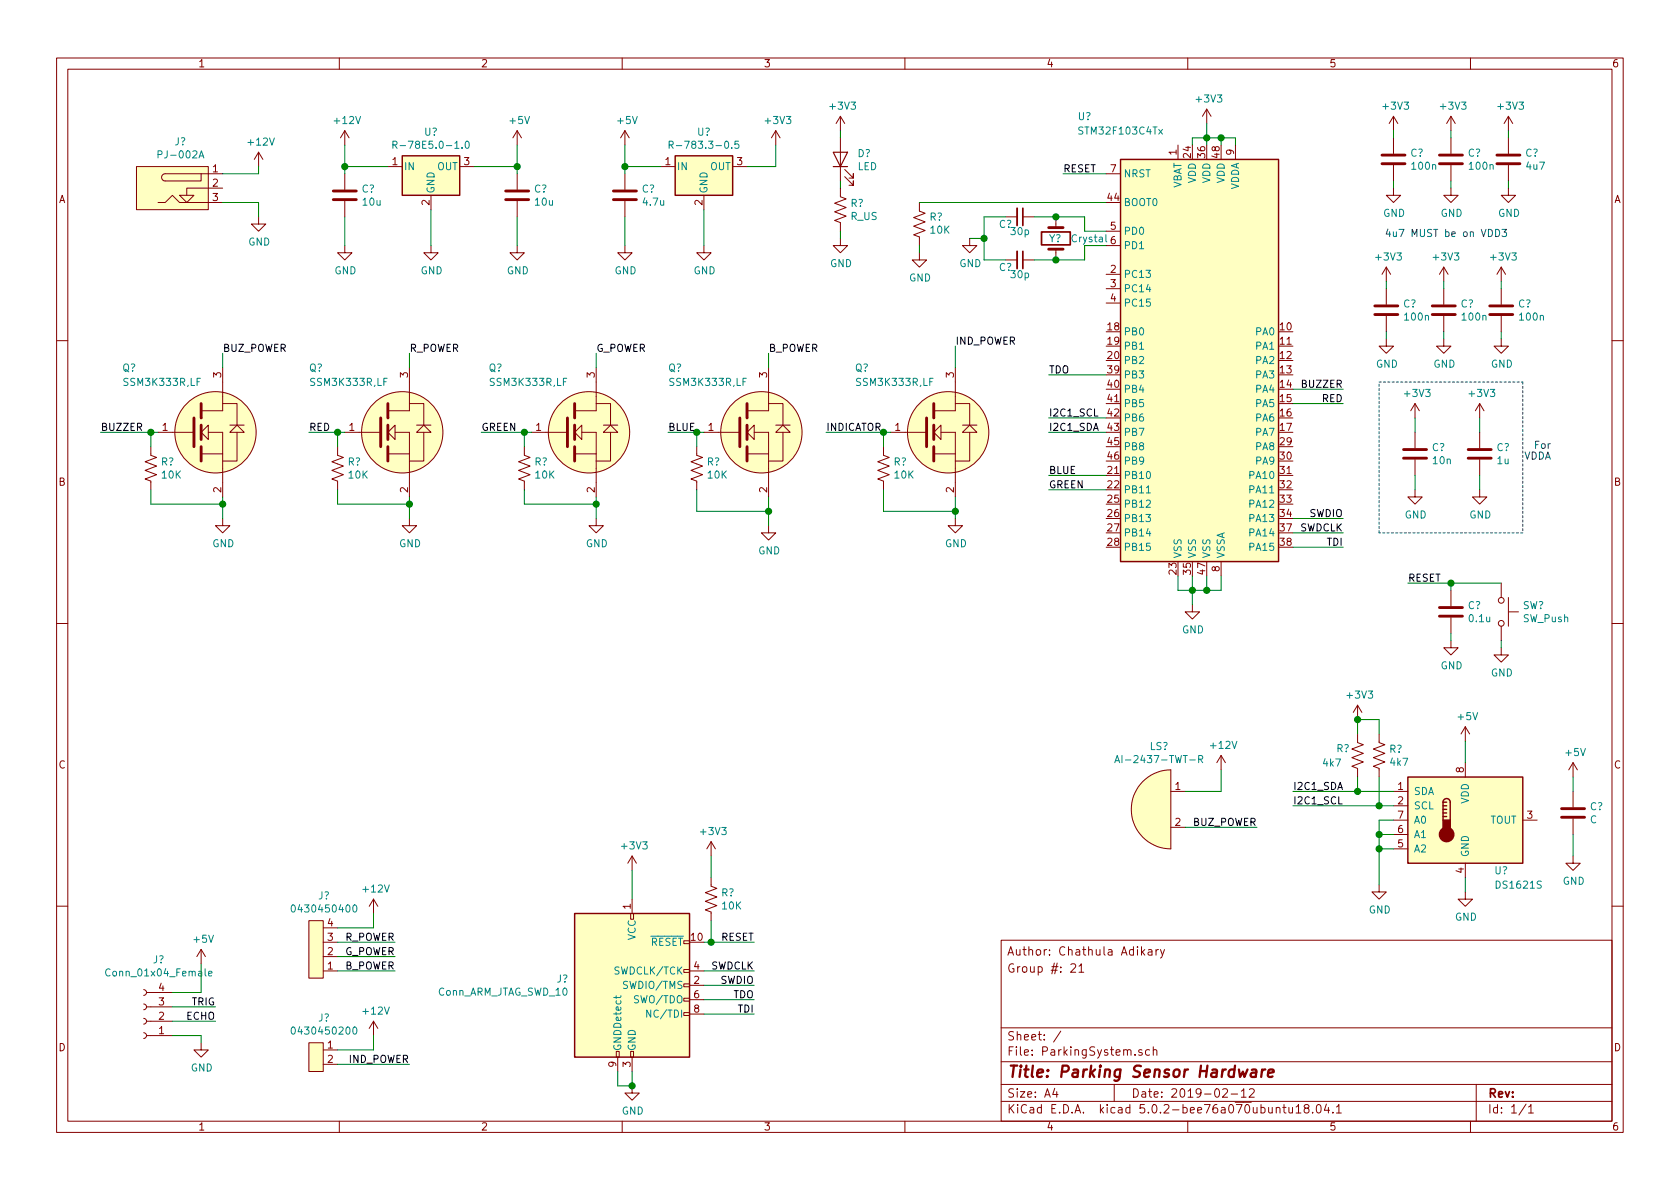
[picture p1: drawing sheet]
EESchema Schematic File Version 4
LIBS:ParkingSystem-cache
EELAYER 26 0
EELAYER END
$Descr A4 11693 8268
encoding utf-8
Sheet 1 1
Title "Parking Sensor Hardware"
Date "2019-02-12"
Rev ""
Comp ""
Comment1 ""
Comment2 ""
Comment3 "Group #: 21"
Comment4 "Author: Chathula Adikary"
$EndDescr
$Comp
L power:GND #PWR0101
U 1 1
P 8300 4200
F 0 "#PWR0101" H 8300 3950 50  0001 C CNN
F 1 "GND" H 8305 4027 50  0000 C CNN
F 2 "" H 8300 4200 50  0001 C CNN
F 3 "" H 8300 4200 50  0001 C CNN
	1    8300 4200
	1    0    0    -1  
$EndComp
Wire Wire Line
	8300 4000 8300 4100
$Comp
L Device:C C?
U 1 1
P 9700 1100
F 0 "C?" H 9815 1146 50  0000 L CNN
F 1 "100n" H 9815 1055 50  0000 L CNN
F 2 "Capacitor_SMD:C_0603_1608Metric" H 9738 950 50  0001 C CNN
F 3 "~" H 9700 1100 50  0001 C CNN
	1    9700 1100
	1    0    0    -1  
$EndComp
$Comp
L Device:C C?
U 1 1
P 10100 1100
F 0 "C?" H 10215 1146 50  0000 L CNN
F 1 "100n" H 10215 1055 50  0000 L CNN
F 2 "Capacitor_SMD:C_0603_1608Metric" H 10138 950 50  0001 C CNN
F 3 "~" H 10100 1100 50  0001 C CNN
	1    10100 1100
	1    0    0    -1  
$EndComp
$Comp
L Device:C C?
U 1 1
P 10500 1100
F 0 "C?" H 10615 1146 50  0000 L CNN
F 1 "4u7" H 10615 1055 50  0000 L CNN
F 2 "Capacitor_SMD:C_0603_1608Metric" H 10538 950 50  0001 C CNN
F 3 "~" H 10500 1100 50  0001 C CNN
	1    10500 1100
	1    0    0    -1  
$EndComp
$Comp
L power:GND #PWR0103
U 1 1
P 9700 1300
F 0 "#PWR0103" H 9700 1050 50  0001 C CNN
F 1 "GND" H 9705 1127 50  0000 C CNN
F 2 "" H 9700 1300 50  0001 C CNN
F 3 "" H 9700 1300 50  0001 C CNN
	1    9700 1300
	1    0    0    -1  
$EndComp
$Comp
L power:GND #PWR0104
U 1 1
P 10100 1300
F 0 "#PWR0104" H 10100 1050 50  0001 C CNN
F 1 "GND" H 10105 1127 50  0000 C CNN
F 2 "" H 10100 1300 50  0001 C CNN
F 3 "" H 10100 1300 50  0001 C CNN
	1    10100 1300
	1    0    0    -1  
$EndComp
$Comp
L power:GND #PWR0105
U 1 1
P 10500 1300
F 0 "#PWR0105" H 10500 1050 50  0001 C CNN
F 1 "GND" H 10505 1127 50  0000 C CNN
F 2 "" H 10500 1300 50  0001 C CNN
F 3 "" H 10500 1300 50  0001 C CNN
	1    10500 1300
	1    0    0    -1  
$EndComp
$Comp
L power:+3V3 #PWR0106
U 1 1
P 9700 900
F 0 "#PWR0106" H 9700 750 50  0001 C CNN
F 1 "+3V3" H 9715 1073 50  0000 C CNN
F 2 "" H 9700 900 50  0001 C CNN
F 3 "" H 9700 900 50  0001 C CNN
	1    9700 900 
	1    0    0    -1  
$EndComp
$Comp
L power:+3V3 #PWR0107
U 1 1
P 10100 900
F 0 "#PWR0107" H 10100 750 50  0001 C CNN
F 1 "+3V3" H 10115 1073 50  0000 C CNN
F 2 "" H 10100 900 50  0001 C CNN
F 3 "" H 10100 900 50  0001 C CNN
	1    10100 900 
	1    0    0    -1  
$EndComp
$Comp
L power:+3V3 #PWR0108
U 1 1
P 10500 900
F 0 "#PWR0108" H 10500 750 50  0001 C CNN
F 1 "+3V3" H 10515 1073 50  0000 C CNN
F 2 "" H 10500 900 50  0001 C CNN
F 3 "" H 10500 900 50  0001 C CNN
	1    10500 900 
	1    0    0    -1  
$EndComp
Wire Wire Line
	10100 900  10100 950 
Wire Wire Line
	10500 900  10500 950 
Wire Wire Line
	9700 1250 9700 1300
Wire Wire Line
	10500 1250 10500 1300
$Comp
L Connectors:PJ-002A J?
U 1 1
P 1350 1350
F 0 "J?" H 1256 1725 50  0000 C CNN
F 1 "PJ-002A" H 1256 1634 50  0000 C CNN
F 2 "Connectors:PJ-002A" H 1350 1350 50  0001 C CNN
F 3 "" H 1350 1350 50  0001 C CNN
	1    1350 1350
	1    0    0    -1  
$EndComp
$Comp
L power:+12V #PWR0109
U 1 1
P 1800 1150
F 0 "#PWR0109" H 1800 1000 50  0001 C CNN
F 1 "+12V" H 1815 1323 50  0000 C CNN
F 2 "" H 1800 1150 50  0001 C CNN
F 3 "" H 1800 1150 50  0001 C CNN
	1    1800 1150
	1    0    0    -1  
$EndComp
$Comp
L power:GND #PWR0110
U 1 1
P 1800 1500
F 0 "#PWR0110" H 1800 1250 50  0001 C CNN
F 1 "GND" H 1805 1327 50  0000 C CNN
F 2 "" H 1800 1500 50  0001 C CNN
F 3 "" H 1800 1500 50  0001 C CNN
	1    1800 1500
	1    0    0    -1  
$EndComp
$Comp
L Regulator_Switching:R-78E5.0-1.0 U?
U 1 1
P 3000 1150
F 0 "U?" H 3000 1392 50  0000 C CNN
F 1 "R-78E5.0-1.0" H 3000 1301 50  0000 C CNN
F 2 "Converter_DCDC:Converter_DCDC_RECOM_R-78E-0.5_THT" H 3050 900 50  0001 L CIN
F 3 "https://www.recom-power.com/pdf/Innoline/R-78Exx-1.0.pdf" H 3000 1150 50  0001 C CNN
	1    3000 1150
	1    0    0    -1  
$EndComp
$Comp
L Device:C C?
U 1 1
P 2400 1350
F 0 "C?" H 2515 1396 50  0000 L CNN
F 1 "10u" H 2515 1305 50  0000 L CNN
F 2 "" H 2438 1200 50  0001 C CNN
F 3 "~" H 2400 1350 50  0001 C CNN
	1    2400 1350
	1    0    0    -1  
$EndComp
$Comp
L Device:C C?
U 1 1
P 3600 1350
F 0 "C?" H 3715 1396 50  0000 L CNN
F 1 "10u" H 3715 1305 50  0000 L CNN
F 2 "" H 3638 1200 50  0001 C CNN
F 3 "~" H 3600 1350 50  0001 C CNN
	1    3600 1350
	1    0    0    -1  
$EndComp
$Comp
L power:GND #PWR0102
U 1 1
P 2400 1700
F 0 "#PWR0102" H 2400 1450 50  0001 C CNN
F 1 "GND" H 2405 1527 50  0000 C CNN
F 2 "" H 2400 1700 50  0001 C CNN
F 3 "" H 2400 1700 50  0001 C CNN
	1    2400 1700
	1    0    0    -1  
$EndComp
$Comp
L power:GND #PWR0111
U 1 1
P 3600 1700
F 0 "#PWR0111" H 3600 1450 50  0001 C CNN
F 1 "GND" H 3605 1527 50  0000 C CNN
F 2 "" H 3600 1700 50  0001 C CNN
F 3 "" H 3600 1700 50  0001 C CNN
	1    3600 1700
	1    0    0    -1  
$EndComp
Wire Wire Line
	1550 1200 1800 1200
Wire Wire Line
	1800 1200 1800 1150
Wire Wire Line
	1550 1400 1800 1400
Wire Wire Line
	1800 1400 1800 1500
Wire Wire Line
	2400 1500 2400 1700
Wire Wire Line
	3600 1500 3600 1700
Wire Wire Line
	2400 1200 2400 1150
Wire Wire Line
	2400 1150 2700 1150
Wire Wire Line
	3300 1150 3600 1150
Wire Wire Line
	3600 1150 3600 1200
$Comp
L power:GND #PWR0112
U 1 1
P 3000 1700
F 0 "#PWR0112" H 3000 1450 50  0001 C CNN
F 1 "GND" H 3005 1527 50  0000 C CNN
F 2 "" H 3000 1700 50  0001 C CNN
F 3 "" H 3000 1700 50  0001 C CNN
	1    3000 1700
	1    0    0    -1  
$EndComp
Wire Wire Line
	3000 1450 3000 1700
$Comp
L power:+12V #PWR0113
U 1 1
P 2400 1000
F 0 "#PWR0113" H 2400 850 50  0001 C CNN
F 1 "+12V" H 2415 1173 50  0000 C CNN
F 2 "" H 2400 1000 50  0001 C CNN
F 3 "" H 2400 1000 50  0001 C CNN
	1    2400 1000
	1    0    0    -1  
$EndComp
$Comp
L power:+5V #PWR0114
U 1 1
P 3600 1000
F 0 "#PWR0114" H 3600 850 50  0001 C CNN
F 1 "+5V" H 3615 1173 50  0000 C CNN
F 2 "" H 3600 1000 50  0001 C CNN
F 3 "" H 3600 1000 50  0001 C CNN
	1    3600 1000
	1    0    0    -1  
$EndComp
Wire Wire Line
	2400 1000 2400 1150
Connection ~ 2400 1150
Wire Wire Line
	3600 1000 3600 1150
Connection ~ 3600 1150
$Comp
L Regulator_Switching:R-783.3-0.5 U?
U 1 1
P 4900 1150
F 0 "U?" H 4900 1392 50  0000 C CNN
F 1 "R-783.3-0.5" H 4900 1301 50  0000 C CNN
F 2 "Converter_DCDC:Converter_DCDC_RECOM_R-78E-0.5_THT" H 4950 900 50  0001 L CIN
F 3 "https://www.recom-power.com/pdf/Innoline/R-78xx-0.5.pdf" H 4900 1150 50  0001 C CNN
	1    4900 1150
	1    0    0    -1  
$EndComp
$Comp
L Device:C C?
U 1 1
P 4350 1350
F 0 "C?" H 4465 1396 50  0000 L CNN
F 1 "4.7u" H 4465 1305 50  0000 L CNN
F 2 "" H 4388 1200 50  0001 C CNN
F 3 "~" H 4350 1350 50  0001 C CNN
	1    4350 1350
	1    0    0    -1  
$EndComp
$Comp
L power:GND #PWR0115
U 1 1
P 4350 1700
F 0 "#PWR0115" H 4350 1450 50  0001 C CNN
F 1 "GND" H 4355 1527 50  0000 C CNN
F 2 "" H 4350 1700 50  0001 C CNN
F 3 "" H 4350 1700 50  0001 C CNN
	1    4350 1700
	1    0    0    -1  
$EndComp
$Comp
L power:+5V #PWR0116
U 1 1
P 4350 1000
F 0 "#PWR0116" H 4350 850 50  0001 C CNN
F 1 "+5V" H 4365 1173 50  0000 C CNN
F 2 "" H 4350 1000 50  0001 C CNN
F 3 "" H 4350 1000 50  0001 C CNN
	1    4350 1000
	1    0    0    -1  
$EndComp
$Comp
L power:+3V3 #PWR0117
U 1 1
P 5400 1000
F 0 "#PWR0117" H 5400 850 50  0001 C CNN
F 1 "+3V3" H 5415 1173 50  0000 C CNN
F 2 "" H 5400 1000 50  0001 C CNN
F 3 "" H 5400 1000 50  0001 C CNN
	1    5400 1000
	1    0    0    -1  
$EndComp
$Comp
L power:GND #PWR0118
U 1 1
P 4900 1700
F 0 "#PWR0118" H 4900 1450 50  0001 C CNN
F 1 "GND" H 4905 1527 50  0000 C CNN
F 2 "" H 4900 1700 50  0001 C CNN
F 3 "" H 4900 1700 50  0001 C CNN
	1    4900 1700
	1    0    0    -1  
$EndComp
Wire Wire Line
	4350 1150 4600 1150
Wire Wire Line
	4350 1700 4350 1500
Wire Wire Line
	4900 1700 4900 1450
Wire Wire Line
	5200 1150 5400 1150
Wire Wire Line
	5400 1150 5400 1000
$Comp
L Connector:Conn_01x04_Female J?
U 1 1
P 1000 7100
F 0 "J?" H 894 6675 50  0000 C CNN
F 1 "Conn_01x04_Female" H 894 6766 50  0000 C CNN
F 2 "" H 1000 7100 50  0001 C CNN
F 3 "~" H 1000 7100 50  0001 C CNN
	1    1000 7100
	-1   0    0    1   
$EndComp
Wire Wire Line
	1200 7000 1500 7000
Wire Wire Line
	1200 7100 1500 7100
$Comp
L power:GND #PWR0119
U 1 1
P 1400 7250
F 0 "#PWR0119" H 1400 7000 50  0001 C CNN
F 1 "GND" H 1405 7077 50  0000 C CNN
F 2 "" H 1400 7250 50  0001 C CNN
F 3 "" H 1400 7250 50  0001 C CNN
	1    1400 7250
	1    0    0    -1  
$EndComp
$Comp
L power:+5V #PWR0120
U 1 1
P 1400 6700
F 0 "#PWR0120" H 1400 6550 50  0001 C CNN
F 1 "+5V" H 1415 6873 50  0000 C CNN
F 2 "" H 1400 6700 50  0001 C CNN
F 3 "" H 1400 6700 50  0001 C CNN
	1    1400 6700
	1    0    0    -1  
$EndComp
Wire Wire Line
	1400 6700 1400 6900
Wire Wire Line
	1400 6900 1200 6900
Wire Wire Line
	1200 7200 1400 7200
Wire Wire Line
	1400 7200 1400 7250
$Comp
L MCU_ST_STM32F1:STM32F103C4Tx U?
U 1 1
P 8400 2500
F 0 "U?" H 7550 4200 50  0000 C CNN
F 1 "STM32F103C4Tx" H 7800 4100 50  0000 C CNN
F 2 "Package_QFP:LQFP-48_7x7mm_P0.5mm" H 7800 1100 50  0001 R CNN
F 3 "http://www.st.com/st-web-ui/static/active/en/resource/technical/document/datasheet/CD00210843.pdf" H 8400 2500 50  0001 C CNN
	1    8400 2500
	1    0    0    -1  
$EndComp
$Comp
L Device:C C?
U 1 1
P 9650 2150
F 0 "C?" H 9765 2196 50  0000 L CNN
F 1 "100n" H 9765 2105 50  0000 L CNN
F 2 "Capacitor_SMD:C_0603_1608Metric" H 9688 2000 50  0001 C CNN
F 3 "~" H 9650 2150 50  0001 C CNN
	1    9650 2150
	1    0    0    -1  
$EndComp
$Comp
L Device:C C?
U 1 1
P 10050 2150
F 0 "C?" H 10165 2196 50  0000 L CNN
F 1 "100n" H 10165 2105 50  0000 L CNN
F 2 "Capacitor_SMD:C_0603_1608Metric" H 10088 2000 50  0001 C CNN
F 3 "~" H 10050 2150 50  0001 C CNN
	1    10050 2150
	1    0    0    -1  
$EndComp
$Comp
L Device:C C?
U 1 1
P 10450 2150
F 0 "C?" H 10565 2196 50  0000 L CNN
F 1 "100n" H 10565 2105 50  0000 L CNN
F 2 "Capacitor_SMD:C_0603_1608Metric" H 10488 2000 50  0001 C CNN
F 3 "~" H 10450 2150 50  0001 C CNN
	1    10450 2150
	1    0    0    -1  
$EndComp
$Comp
L power:GND #PWR0121
U 1 1
P 9650 2350
F 0 "#PWR0121" H 9650 2100 50  0001 C CNN
F 1 "GND" H 9655 2177 50  0000 C CNN
F 2 "" H 9650 2350 50  0001 C CNN
F 3 "" H 9650 2350 50  0001 C CNN
	1    9650 2350
	1    0    0    -1  
$EndComp
$Comp
L power:GND #PWR0122
U 1 1
P 10050 2350
F 0 "#PWR0122" H 10050 2100 50  0001 C CNN
F 1 "GND" H 10055 2177 50  0000 C CNN
F 2 "" H 10050 2350 50  0001 C CNN
F 3 "" H 10050 2350 50  0001 C CNN
	1    10050 2350
	1    0    0    -1  
$EndComp
$Comp
L power:GND #PWR0123
U 1 1
P 10450 2350
F 0 "#PWR0123" H 10450 2100 50  0001 C CNN
F 1 "GND" H 10455 2177 50  0000 C CNN
F 2 "" H 10450 2350 50  0001 C CNN
F 3 "" H 10450 2350 50  0001 C CNN
	1    10450 2350
	1    0    0    -1  
$EndComp
$Comp
L power:+3V3 #PWR0124
U 1 1
P 9650 1950
F 0 "#PWR0124" H 9650 1800 50  0001 C CNN
F 1 "+3V3" H 9665 2123 50  0000 C CNN
F 2 "" H 9650 1950 50  0001 C CNN
F 3 "" H 9650 1950 50  0001 C CNN
	1    9650 1950
	1    0    0    -1  
$EndComp
$Comp
L power:+3V3 #PWR0125
U 1 1
P 10050 1950
F 0 "#PWR0125" H 10050 1800 50  0001 C CNN
F 1 "+3V3" H 10065 2123 50  0000 C CNN
F 2 "" H 10050 1950 50  0001 C CNN
F 3 "" H 10050 1950 50  0001 C CNN
	1    10050 1950
	1    0    0    -1  
$EndComp
$Comp
L power:+3V3 #PWR0126
U 1 1
P 10450 1950
F 0 "#PWR0126" H 10450 1800 50  0001 C CNN
F 1 "+3V3" H 10465 2123 50  0000 C CNN
F 2 "" H 10450 1950 50  0001 C CNN
F 3 "" H 10450 1950 50  0001 C CNN
	1    10450 1950
	1    0    0    -1  
$EndComp
Wire Wire Line
	9650 1950 9650 2000
Wire Wire Line
	10050 1950 10050 2000
Wire Wire Line
	10450 1950 10450 2000
Wire Wire Line
	9650 2300 9650 2350
Wire Wire Line
	10050 2300 10050 2350
Wire Wire Line
	10450 2300 10450 2350
Text Notes 10500 1650 2    50   ~ 0
4u7 MUST be on VDD3
Text Label 1500 7100 2    50   ~ 0
ECHO
Text Label 1500 7000 2    50   ~ 0
TRIG
Wire Wire Line
	9700 900  9700 950 
Wire Wire Line
	10100 1250 10100 1300
$Comp
L Device:C C?
U 1 1
P 9850 3150
F 0 "C?" H 9965 3196 50  0000 L CNN
F 1 "10n" H 9965 3105 50  0000 L CNN
F 2 "" H 9888 3000 50  0001 C CNN
F 3 "~" H 9850 3150 50  0001 C CNN
	1    9850 3150
	1    0    0    -1  
$EndComp
$Comp
L Device:C C?
U 1 1
P 10300 3150
F 0 "C?" H 10415 3196 50  0000 L CNN
F 1 "1u" H 10415 3105 50  0000 L CNN
F 2 "" H 10338 3000 50  0001 C CNN
F 3 "~" H 10300 3150 50  0001 C CNN
	1    10300 3150
	1    0    0    -1  
$EndComp
$Comp
L power:GND #PWR0127
U 1 1
P 9850 3400
F 0 "#PWR0127" H 9850 3150 50  0001 C CNN
F 1 "GND" H 9855 3227 50  0000 C CNN
F 2 "" H 9850 3400 50  0001 C CNN
F 3 "" H 9850 3400 50  0001 C CNN
	1    9850 3400
	1    0    0    -1  
$EndComp
$Comp
L power:GND #PWR0128
U 1 1
P 10300 3400
F 0 "#PWR0128" H 10300 3150 50  0001 C CNN
F 1 "GND" H 10305 3227 50  0000 C CNN
F 2 "" H 10300 3400 50  0001 C CNN
F 3 "" H 10300 3400 50  0001 C CNN
	1    10300 3400
	1    0    0    -1  
$EndComp
$Comp
L power:+3V3 #PWR0129
U 1 1
P 9850 2900
F 0 "#PWR0129" H 9850 2750 50  0001 C CNN
F 1 "+3V3" H 9865 3073 50  0000 C CNN
F 2 "" H 9850 2900 50  0001 C CNN
F 3 "" H 9850 2900 50  0001 C CNN
	1    9850 2900
	1    0    0    -1  
$EndComp
$Comp
L power:+3V3 #PWR0130
U 1 1
P 10300 2900
F 0 "#PWR0130" H 10300 2750 50  0001 C CNN
F 1 "+3V3" H 10315 3073 50  0000 C CNN
F 2 "" H 10300 2900 50  0001 C CNN
F 3 "" H 10300 2900 50  0001 C CNN
	1    10300 2900
	1    0    0    -1  
$EndComp
Wire Wire Line
	9850 2900 9850 3000
Wire Wire Line
	10300 2900 10300 3000
Wire Wire Line
	9850 3300 9850 3400
Wire Wire Line
	10300 3300 10300 3400
Wire Notes Line
	9600 2650 10600 2650
Wire Notes Line
	10600 2650 10600 3700
Wire Notes Line
	10600 3700 9600 3700
Wire Notes Line
	9600 3700 9600 2650
Text Notes 10800 3200 2    50   ~ 0
For\nVDDA
Wire Wire Line
	8400 4000 8400 4100
Wire Wire Line
	8400 4100 8300 4100
Connection ~ 8300 4100
Wire Wire Line
	8300 4100 8300 4200
Wire Wire Line
	8200 4000 8200 4100
Wire Wire Line
	8200 4100 8300 4100
Wire Wire Line
	8500 4000 8500 4100
Wire Wire Line
	8500 4100 8400 4100
Connection ~ 8400 4100
$Comp
L power:+3V3 #PWR0131
U 1 1
P 8400 850
F 0 "#PWR0131" H 8400 700 50  0001 C CNN
F 1 "+3V3" H 8415 1023 50  0000 C CNN
F 2 "" H 8400 850 50  0001 C CNN
F 3 "" H 8400 850 50  0001 C CNN
	1    8400 850 
	1    0    0    -1  
$EndComp
Wire Wire Line
	8400 850  8400 950 
Wire Wire Line
	8300 1000 8300 950 
Wire Wire Line
	8300 950  8400 950 
Connection ~ 8400 950 
Wire Wire Line
	8400 950  8400 1000
Wire Wire Line
	8500 1000 8500 950 
Wire Wire Line
	8500 950  8400 950 
Wire Wire Line
	8600 1000 8600 950 
Wire Wire Line
	8600 950  8500 950 
Connection ~ 8500 950 
Text Label 7400 1200 0    50   ~ 0
RESET
Wire Wire Line
	7700 1200 7400 1200
$Comp
L Switch:SW_Push SW?
U 1 1
P 10450 4250
F 0 "SW?" V 10404 4398 50  0000 L CNN
F 1 "SW_Push" V 10495 4398 50  0000 L CNN
F 2 "" H 10450 4450 50  0001 C CNN
F 3 "" H 10450 4450 50  0001 C CNN
	1    10450 4250
	0    1    1    0   
$EndComp
Text Label 9800 4050 0    50   ~ 0
RESET
Wire Wire Line
	9800 4050 10100 4050
$Comp
L Device:C C?
U 1 1
P 10100 4250
F 0 "C?" H 10215 4296 50  0000 L CNN
F 1 "0.1u" H 10215 4205 50  0000 L CNN
F 2 "Capacitor_SMD:C_0603_1608Metric_Pad1.05x0.95mm_HandSolder" H 10138 4100 50  0001 C CNN
F 3 "~" H 10100 4250 50  0001 C CNN
	1    10100 4250
	1    0    0    -1  
$EndComp
$Comp
L power:GND #PWR0132
U 1 1
P 10100 4450
F 0 "#PWR0132" H 10100 4200 50  0001 C CNN
F 1 "GND" H 10105 4277 50  0000 C CNN
F 2 "" H 10100 4450 50  0001 C CNN
F 3 "" H 10100 4450 50  0001 C CNN
	1    10100 4450
	1    0    0    -1  
$EndComp
$Comp
L power:GND #PWR0133
U 1 1
P 10450 4500
F 0 "#PWR0133" H 10450 4250 50  0001 C CNN
F 1 "GND" H 10455 4327 50  0000 C CNN
F 2 "" H 10450 4500 50  0001 C CNN
F 3 "" H 10450 4500 50  0001 C CNN
	1    10450 4500
	1    0    0    -1  
$EndComp
Wire Wire Line
	10100 4100 10100 4050
Connection ~ 10100 4050
Wire Wire Line
	10100 4050 10450 4050
Wire Wire Line
	10100 4450 10100 4400
Wire Wire Line
	10450 4450 10450 4500
$Comp
L Sensor_Temperature:DS1621S U?
U 1 1
P 10200 5700
F 0 "U?" H 10400 5350 50  0000 L CNN
F 1 "DS1621S" H 10400 5250 50  0000 L CNN
F 2 "Package_SO:SOIC-8_3.9x4.9mm_P1.27mm" H 9200 5350 50  0001 C CNN
F 3 "https://datasheets.maximintegrated.com/en/ds/DS1621.pdf" H 10050 5950 50  0001 C CNN
	1    10200 5700
	1    0    0    -1  
$EndComp
Text Label 7300 2900 0    50   ~ 0
I2C1_SCL
Text Label 7300 3000 0    50   ~ 0
I2C1_SDA
Wire Wire Line
	7300 2900 7700 2900
Wire Wire Line
	7300 3000 7700 3000
Wire Wire Line
	9000 5500 9450 5500
Wire Wire Line
	9000 5600 9600 5600
Text Label 9000 5500 0    50   ~ 0
I2C1_SDA
Text Label 9000 5600 0    50   ~ 0
I2C1_SCL
$Comp
L power:GND #PWR0134
U 1 1
P 10200 6200
F 0 "#PWR0134" H 10200 5950 50  0001 C CNN
F 1 "GND" H 10205 6027 50  0000 C CNN
F 2 "" H 10200 6200 50  0001 C CNN
F 3 "" H 10200 6200 50  0001 C CNN
	1    10200 6200
	1    0    0    -1  
$EndComp
Wire Wire Line
	10200 6200 10200 6100
$Comp
L power:+5V #PWR0135
U 1 1
P 10200 5150
F 0 "#PWR0135" H 10200 5000 50  0001 C CNN
F 1 "+5V" H 10215 5323 50  0000 C CNN
F 2 "" H 10200 5150 50  0001 C CNN
F 3 "" H 10200 5150 50  0001 C CNN
	1    10200 5150
	1    0    0    -1  
$EndComp
Wire Wire Line
	10200 5150 10200 5300
$Comp
L power:GND #PWR0136
U 1 1
P 9600 6150
F 0 "#PWR0136" H 9600 5900 50  0001 C CNN
F 1 "GND" H 9605 5977 50  0000 C CNN
F 2 "" H 9600 6150 50  0001 C CNN
F 3 "" H 9600 6150 50  0001 C CNN
	1    9600 6150
	1    0    0    -1  
$EndComp
Wire Wire Line
	9700 5700 9600 5700
Wire Wire Line
	9600 5700 9600 5800
Wire Wire Line
	9700 5800 9600 5800
Connection ~ 9600 5800
Wire Wire Line
	9600 5800 9600 5900
Wire Wire Line
	9700 5900 9600 5900
Connection ~ 9600 5900
Wire Wire Line
	9600 5900 9600 6150
$Comp
L MOSFETS:SSM3K333R,LF Q?
U 1 1
P 2700 3000
F 0 "Q?" H 2150 3450 50  0000 L CNN
F 1 "SSM3K333R,LF" H 2150 3350 50  0000 L CNN
F 2 "" H 2700 3000 50  0001 C CNN
F 3 "" H 2700 3000 50  0001 C CNN
	1    2700 3000
	1    0    0    -1  
$EndComp
$Comp
L MOSFETS:SSM3K333R,LF Q?
U 1 1
P 4000 3000
F 0 "Q?" H 3400 3450 50  0000 L CNN
F 1 "SSM3K333R,LF" H 3400 3350 50  0000 L CNN
F 2 "" H 4000 3000 50  0001 C CNN
F 3 "" H 4000 3000 50  0001 C CNN
	1    4000 3000
	1    0    0    -1  
$EndComp
$Comp
L MOSFETS:SSM3K333R,LF Q?
U 1 1
P 5200 3000
F 0 "Q?" H 4650 3450 50  0000 L CNN
F 1 "SSM3K333R,LF" H 4650 3350 50  0000 L CNN
F 2 "" H 5200 3000 50  0001 C CNN
F 3 "" H 5200 3000 50  0001 C CNN
	1    5200 3000
	1    0    0    -1  
$EndComp
Text Label 2150 3000 0    50   ~ 0
RED
Text Label 3350 3000 0    50   ~ 0
GREEN
Text Label 4650 3000 0    50   ~ 0
BLUE
Wire Wire Line
	2400 3000 2350 3000
Wire Wire Line
	4900 3000 4850 3000
$Comp
L power:GND #PWR0137
U 1 1
P 2850 3600
F 0 "#PWR0137" H 2850 3350 50  0001 C CNN
F 1 "GND" H 2855 3427 50  0000 C CNN
F 2 "" H 2850 3600 50  0001 C CNN
F 3 "" H 2850 3600 50  0001 C CNN
	1    2850 3600
	1    0    0    -1  
$EndComp
$Comp
L power:GND #PWR0138
U 1 1
P 4150 3600
F 0 "#PWR0138" H 4150 3350 50  0001 C CNN
F 1 "GND" H 4155 3427 50  0000 C CNN
F 2 "" H 4150 3600 50  0001 C CNN
F 3 "" H 4150 3600 50  0001 C CNN
	1    4150 3600
	1    0    0    -1  
$EndComp
$Comp
L power:GND #PWR0139
U 1 1
P 5350 3650
F 0 "#PWR0139" H 5350 3400 50  0001 C CNN
F 1 "GND" H 5355 3477 50  0000 C CNN
F 2 "" H 5350 3650 50  0001 C CNN
F 3 "" H 5350 3650 50  0001 C CNN
	1    5350 3650
	1    0    0    -1  
$EndComp
Wire Wire Line
	2850 3450 2850 3500
Wire Wire Line
	5350 3450 5350 3550
Wire Wire Line
	3350 3000 3650 3000
Wire Wire Line
	2850 2450 2850 2550
$Comp
L Device:R_US R?
U 1 1
P 9450 5250
F 0 "R?" H 9300 5300 50  0000 L CNN
F 1 "4k7" H 9200 5200 50  0000 L CNN
F 2 "Resistor_SMD:R_0603_1608Metric_Pad1.05x0.95mm_HandSolder" V 9490 5240 50  0001 C CNN
F 3 "~" H 9450 5250 50  0001 C CNN
	1    9450 5250
	1    0    0    -1  
$EndComp
$Comp
L Device:R_US R?
U 1 1
P 9600 5250
F 0 "R?" H 9668 5296 50  0000 L CNN
F 1 "4k7" H 9668 5205 50  0000 L CNN
F 2 "Resistor_SMD:R_0603_1608Metric_Pad1.05x0.95mm_HandSolder" V 9640 5240 50  0001 C CNN
F 3 "~" H 9600 5250 50  0001 C CNN
	1    9600 5250
	1    0    0    -1  
$EndComp
Wire Wire Line
	9450 5400 9450 5500
Connection ~ 9450 5500
Wire Wire Line
	9450 5500 9700 5500
Wire Wire Line
	9600 5400 9600 5600
Connection ~ 9600 5600
Wire Wire Line
	9600 5600 9700 5600
$Comp
L power:+3V3 #PWR0140
U 1 1
P 9450 5000
F 0 "#PWR0140" H 9450 4850 50  0001 C CNN
F 1 "+3V3" H 9465 5173 50  0000 C CNN
F 2 "" H 9450 5000 50  0001 C CNN
F 3 "" H 9450 5000 50  0001 C CNN
	1    9450 5000
	1    0    0    -1  
$EndComp
Wire Wire Line
	9450 5000 9600 5000
Wire Wire Line
	9600 5000 9600 5100
Wire Wire Line
	9450 5000 9450 5100
Connection ~ 9450 5000
Wire Wire Line
	4150 3450 4150 3500
Wire Wire Line
	4150 2450 4150 2550
Wire Wire Line
	5350 2450 5350 2550
$Comp
L Device:R_US R?
U 1 1
P 2350 3250
F 0 "R?" H 2418 3296 50  0000 L CNN
F 1 "10K" H 2418 3205 50  0000 L CNN
F 2 "" V 2390 3240 50  0001 C CNN
F 3 "~" H 2350 3250 50  0001 C CNN
	1    2350 3250
	1    0    0    -1  
$EndComp
$Comp
L Device:R_US R?
U 1 1
P 3650 3250
F 0 "R?" H 3718 3296 50  0000 L CNN
F 1 "10K" H 3718 3205 50  0000 L CNN
F 2 "" V 3690 3240 50  0001 C CNN
F 3 "~" H 3650 3250 50  0001 C CNN
	1    3650 3250
	1    0    0    -1  
$EndComp
Wire Wire Line
	2350 3400 2350 3500
Wire Wire Line
	2350 3500 2850 3500
Connection ~ 2850 3500
Wire Wire Line
	2850 3500 2850 3600
Wire Wire Line
	2350 3100 2350 3000
Connection ~ 2350 3000
Wire Wire Line
	2350 3000 2150 3000
Wire Wire Line
	3650 3100 3650 3000
Connection ~ 3650 3000
Wire Wire Line
	3650 3000 3700 3000
Wire Wire Line
	3650 3400 3650 3500
Wire Wire Line
	3650 3500 4150 3500
Connection ~ 4150 3500
Wire Wire Line
	4150 3500 4150 3600
$Comp
L Device:R_US R?
U 1 1
P 4850 3250
F 0 "R?" H 4918 3296 50  0000 L CNN
F 1 "10K" H 4918 3205 50  0000 L CNN
F 2 "" V 4890 3240 50  0001 C CNN
F 3 "~" H 4850 3250 50  0001 C CNN
	1    4850 3250
	1    0    0    -1  
$EndComp
Wire Wire Line
	4850 3100 4850 3000
Connection ~ 4850 3000
Wire Wire Line
	4850 3000 4650 3000
Wire Wire Line
	4850 3400 4850 3550
Wire Wire Line
	4850 3550 5350 3550
Connection ~ 5350 3550
Wire Wire Line
	5350 3550 5350 3650
$Comp
L MOSFETS:SSM3K333R,LF Q?
U 1 1
P 6500 3000
F 0 "Q?" H 5950 3450 50  0000 L CNN
F 1 "SSM3K333R,LF" H 5950 3350 50  0000 L CNN
F 2 "" H 6500 3000 50  0001 C CNN
F 3 "" H 6500 3000 50  0001 C CNN
	1    6500 3000
	1    0    0    -1  
$EndComp
Wire Wire Line
	6650 2400 6650 2550
$Comp
L power:GND #PWR0141
U 1 1
P 6650 3600
F 0 "#PWR0141" H 6650 3350 50  0001 C CNN
F 1 "GND" H 6655 3427 50  0000 C CNN
F 2 "" H 6650 3600 50  0001 C CNN
F 3 "" H 6650 3600 50  0001 C CNN
	1    6650 3600
	1    0    0    -1  
$EndComp
Wire Wire Line
	6650 3450 6650 3550
Text Label 5750 3000 0    50   ~ 0
INDICATOR
Wire Wire Line
	6200 3000 6150 3000
$Comp
L Device:R_US R?
U 1 1
P 6150 3250
F 0 "R?" H 6218 3296 50  0000 L CNN
F 1 "10K" H 6218 3205 50  0000 L CNN
F 2 "" V 6190 3240 50  0001 C CNN
F 3 "~" H 6150 3250 50  0001 C CNN
	1    6150 3250
	1    0    0    -1  
$EndComp
Wire Wire Line
	6150 3400 6150 3550
Wire Wire Line
	6150 3550 6650 3550
Connection ~ 6650 3550
Wire Wire Line
	6650 3550 6650 3600
Wire Wire Line
	6150 3100 6150 3000
Connection ~ 6150 3000
Wire Wire Line
	6150 3000 5750 3000
Text Label 2850 2450 0    50   ~ 0
R_POWER
Text Label 4150 2450 0    50   ~ 0
G_POWER
Text Label 5350 2450 0    50   ~ 0
B_POWER
Text Label 6650 2400 0    50   ~ 0
IND_POWER
Connection ~ 4350 1150
Wire Wire Line
	4350 1000 4350 1150
Wire Wire Line
	4350 1200 4350 1150
$Comp
L Connectors:0430450400 J?
U 1 1
P 2200 6650
F 0 "J?" H 2256 7075 50  0000 C CNN
F 1 "0430450400" H 2256 6984 50  0000 C CNN
F 2 "Connector_Molex:Molex_Micro-Fit_3.0_43045-0400_2x02_P3.00mm_Horizontal" H 2200 6650 50  0001 C CNN
F 3 "" H 2200 6650 50  0001 C CNN
	1    2200 6650
	1    0    0    -1  
$EndComp
$Comp
L power:+12V #PWR0142
U 1 1
P 2600 6350
F 0 "#PWR0142" H 2600 6200 50  0001 C CNN
F 1 "+12V" H 2615 6523 50  0000 C CNN
F 2 "" H 2600 6350 50  0001 C CNN
F 3 "" H 2600 6350 50  0001 C CNN
	1    2600 6350
	1    0    0    -1  
$EndComp
Text Label 2750 6550 2    50   ~ 0
R_POWER
Text Label 2750 6650 2    50   ~ 0
G_POWER
Text Label 2750 6750 2    50   ~ 0
B_POWER
Wire Wire Line
	2350 6450 2600 6450
Wire Wire Line
	2600 6450 2600 6350
Wire Wire Line
	2350 6550 2750 6550
Wire Wire Line
	2750 6650 2350 6650
Wire Wire Line
	2350 6750 2750 6750
$Comp
L Connectors:0430450200 J?
U 1 1
P 2200 7350
F 0 "J?" H 2256 7625 50  0000 C CNN
F 1 "0430450200" H 2256 7534 50  0000 C CNN
F 2 "Connector_Molex:Molex_Mega-Fit_76829-0108_2x04_P5.70mm_Vertical" H 2200 7350 50  0001 C CNN
F 3 "" H 2200 7350 50  0001 C CNN
	1    2200 7350
	1    0    0    -1  
$EndComp
$Comp
L power:+12V #PWR0143
U 1 1
P 2600 7200
F 0 "#PWR0143" H 2600 7050 50  0001 C CNN
F 1 "+12V" H 2615 7373 50  0000 C CNN
F 2 "" H 2600 7200 50  0001 C CNN
F 3 "" H 2600 7200 50  0001 C CNN
	1    2600 7200
	1    0    0    -1  
$EndComp
Wire Wire Line
	2350 7300 2600 7300
Wire Wire Line
	2600 7300 2600 7200
Text Label 2850 7400 2    50   ~ 0
IND_POWER
Wire Wire Line
	2850 7400 2350 7400
$Comp
L Buzzers:AI-2437-TWT-R LS?
U 1 1
P 8200 5800
F 0 "LS?" H 8069 6415 50  0000 C CNN
F 1 "AI-2437-TWT-R" H 8069 6324 50  0000 C CNN
F 2 "" H 8200 5800 50  0001 C CNN
F 3 "" H 8200 5800 50  0001 C CNN
	1    8200 5800
	1    0    0    -1  
$EndComp
$Comp
L power:+12V #PWR0144
U 1 1
P 8500 5350
F 0 "#PWR0144" H 8500 5200 50  0001 C CNN
F 1 "+12V" H 8515 5523 50  0000 C CNN
F 2 "" H 8500 5350 50  0001 C CNN
F 3 "" H 8500 5350 50  0001 C CNN
	1    8500 5350
	1    0    0    -1  
$EndComp
Wire Wire Line
	8500 5350 8500 5500
Wire Wire Line
	8500 5500 8250 5500
Text Label 8750 5750 2    50   ~ 0
BUZ_POWER
Wire Wire Line
	8750 5750 8250 5750
$Comp
L MOSFETS:SSM3K333R,LF Q?
U 1 1
P 1400 3000
F 0 "Q?" H 850 3450 50  0000 L CNN
F 1 "SSM3K333R,LF" H 850 3350 50  0000 L CNN
F 2 "" H 1400 3000 50  0001 C CNN
F 3 "" H 1400 3000 50  0001 C CNN
	1    1400 3000
	1    0    0    -1  
$EndComp
Text Label 700  3000 0    50   ~ 0
BUZZER
Wire Wire Line
	1100 3000 1050 3000
$Comp
L power:GND #PWR0145
U 1 1
P 1550 3600
F 0 "#PWR0145" H 1550 3350 50  0001 C CNN
F 1 "GND" H 1555 3427 50  0000 C CNN
F 2 "" H 1550 3600 50  0001 C CNN
F 3 "" H 1550 3600 50  0001 C CNN
	1    1550 3600
	1    0    0    -1  
$EndComp
Wire Wire Line
	1550 3450 1550 3500
Wire Wire Line
	1550 2450 1550 2550
$Comp
L Device:R_US R?
U 1 1
P 1050 3250
F 0 "R?" H 1118 3296 50  0000 L CNN
F 1 "10K" H 1118 3205 50  0000 L CNN
F 2 "" V 1090 3240 50  0001 C CNN
F 3 "~" H 1050 3250 50  0001 C CNN
	1    1050 3250
	1    0    0    -1  
$EndComp
Wire Wire Line
	1050 3400 1050 3500
Wire Wire Line
	1050 3500 1550 3500
Connection ~ 1550 3500
Wire Wire Line
	1550 3500 1550 3600
Wire Wire Line
	1050 3100 1050 3000
Connection ~ 1050 3000
Wire Wire Line
	1050 3000 700  3000
Text Label 1550 2450 0    50   ~ 0
BUZ_POWER
$Comp
L Device:C C?
U 1 1
P 10950 5650
F 0 "C?" H 11065 5696 50  0000 L CNN
F 1 "C" H 11065 5605 50  0000 L CNN
F 2 "Capacitor_SMD:C_0603_1608Metric_Pad1.05x0.95mm_HandSolder" H 10988 5500 50  0001 C CNN
F 3 "~" H 10950 5650 50  0001 C CNN
	1    10950 5650
	1    0    0    -1  
$EndComp
$Comp
L power:+5V #PWR0146
U 1 1
P 10950 5400
F 0 "#PWR0146" H 10950 5250 50  0001 C CNN
F 1 "+5V" H 10965 5573 50  0000 C CNN
F 2 "" H 10950 5400 50  0001 C CNN
F 3 "" H 10950 5400 50  0001 C CNN
	1    10950 5400
	1    0    0    -1  
$EndComp
$Comp
L power:GND #PWR0147
U 1 1
P 10950 5950
F 0 "#PWR0147" H 10950 5700 50  0001 C CNN
F 1 "GND" H 10955 5777 50  0000 C CNN
F 2 "" H 10950 5950 50  0001 C CNN
F 3 "" H 10950 5950 50  0001 C CNN
	1    10950 5950
	1    0    0    -1  
$EndComp
Wire Wire Line
	10950 5800 10950 5950
Wire Wire Line
	10950 5400 10950 5500
$Comp
L Device:LED D?
U 1 1
P 5850 1100
F 0 "D?" V 5888 983 50  0000 R CNN
F 1 "LED" V 5797 983 50  0000 R CNN
F 2 "LED_SMD:LED_0603_1608Metric_Pad1.05x0.95mm_HandSolder" H 5850 1100 50  0001 C CNN
F 3 "~" H 5850 1100 50  0001 C CNN
	1    5850 1100
	0    -1   -1   0   
$EndComp
$Comp
L power:+3V3 #PWR0148
U 1 1
P 5850 900
F 0 "#PWR0148" H 5850 750 50  0001 C CNN
F 1 "+3V3" H 5865 1073 50  0000 C CNN
F 2 "" H 5850 900 50  0001 C CNN
F 3 "" H 5850 900 50  0001 C CNN
	1    5850 900 
	1    0    0    -1  
$EndComp
$Comp
L power:GND #PWR0149
U 1 1
P 5850 1650
F 0 "#PWR0149" H 5850 1400 50  0001 C CNN
F 1 "GND" H 5855 1477 50  0000 C CNN
F 2 "" H 5850 1650 50  0001 C CNN
F 3 "" H 5850 1650 50  0001 C CNN
	1    5850 1650
	1    0    0    -1  
$EndComp
$Comp
L Device:R_US R?
U 1 1
P 5850 1450
F 0 "R?" H 5918 1496 50  0000 L CNN
F 1 "R_US" H 5918 1405 50  0000 L CNN
F 2 "" V 5890 1440 50  0001 C CNN
F 3 "~" H 5850 1450 50  0001 C CNN
	1    5850 1450
	1    0    0    -1  
$EndComp
Wire Wire Line
	5850 900  5850 950 
Wire Wire Line
	5850 1250 5850 1300
Wire Wire Line
	5850 1650 5850 1600
Text Label 9350 2700 2    50   ~ 0
BUZZER
Wire Wire Line
	9350 2700 9000 2700
Text Label 9350 2800 2    50   ~ 0
RED
Text Label 7300 3400 0    50   ~ 0
GREEN
Text Label 7300 3300 0    50   ~ 0
BLUE
Wire Wire Line
	9350 2800 9000 2800
Wire Wire Line
	7300 3400 7700 3400
Wire Wire Line
	7300 3300 7700 3300
$Comp
L Connector:Conn_ARM_JTAG_SWD_10 J?
U 1 1
P 4400 6850
F 0 "J?" H 3960 6896 50  0000 R CNN
F 1 "Conn_ARM_JTAG_SWD_10" H 3960 6805 50  0000 R CNN
F 2 "Connector_PinHeader_1.27mm:PinHeader_2x05_P1.27mm_Vertical_SMD" H 4450 6300 50  0001 L TNN
F 3 "http://infocenter.arm.com/help/topic/com.arm.doc.faqs/attached/13634/cortex_debug_connectors.pdf" V 4050 5600 50  0001 C CNN
	1    4400 6850
	1    0    0    -1  
$EndComp
$Comp
L power:+3V3 #PWR?
U 1 1
P 4400 6050
F 0 "#PWR?" H 4400 5900 50  0001 C CNN
F 1 "+3V3" H 4415 6223 50  0000 C CNN
F 2 "" H 4400 6050 50  0001 C CNN
F 3 "" H 4400 6050 50  0001 C CNN
	1    4400 6050
	1    0    0    -1  
$EndComp
Wire Wire Line
	4400 6050 4400 6250
$Comp
L power:GND #PWR?
U 1 1
P 4400 7550
F 0 "#PWR?" H 4400 7300 50  0001 C CNN
F 1 "GND" H 4405 7377 50  0000 C CNN
F 2 "" H 4400 7550 50  0001 C CNN
F 3 "" H 4400 7550 50  0001 C CNN
	1    4400 7550
	1    0    0    -1  
$EndComp
Wire Wire Line
	4400 7550 4300 7550
Wire Wire Line
	4300 7550 4300 7450
Wire Wire Line
	4400 7450 4400 7550
Connection ~ 4400 7550
Text Label 5250 6550 2    50   ~ 0
RESET
Text Label 5250 6750 2    50   ~ 0
SWDCLK
Text Label 5250 6850 2    50   ~ 0
SWDIO
Text Label 9350 3600 2    50   ~ 0
SWDIO
Wire Wire Line
	9350 3600 9000 3600
Text Label 9350 3700 2    50   ~ 0
SWDCLK
Wire Wire Line
	9350 3700 9000 3700
$Comp
L Device:R_US R?
U 1 1
P 6400 1550
F 0 "R?" H 6332 1504 50  0000 R CNN
F 1 "10K" H 6332 1595 50  0000 R CNN
F 2 "Resistor_SMD:R_0603_1608Metric_Pad1.05x0.95mm_HandSolder" V 6440 1540 50  0001 C CNN
F 3 "~" H 6400 1550 50  0001 C CNN
	1    6400 1550
	-1   0    0    1   
$EndComp
$Comp
L power:GND #PWR?
U 1 1
P 6400 1750
F 0 "#PWR?" H 6400 1500 50  0001 C CNN
F 1 "GND" H 6405 1577 50  0000 C CNN
F 2 "" H 6400 1750 50  0001 C CNN
F 3 "" H 6400 1750 50  0001 C CNN
	1    6400 1750
	1    0    0    -1  
$EndComp
Wire Wire Line
	6400 1750 6400 1700
Text Label 5250 7050 2    50   ~ 0
TDI
Wire Wire Line
	5250 7050 4900 7050
Text Label 9350 3800 2    50   ~ 0
TDI
Wire Wire Line
	9350 3800 9000 3800
Text Label 5250 6950 2    50   ~ 0
TDO
Wire Wire Line
	5250 6950 4900 6950
Wire Wire Line
	5250 6550 4950 6550
Wire Wire Line
	4900 6750 5250 6750
Wire Wire Line
	4900 6850 5250 6850
Text Label 7300 2600 0    50   ~ 0
TDO
Wire Wire Line
	7300 2600 7700 2600
$Comp
L Device:R_US R?
U 1 1
P 4950 6250
F 0 "R?" H 5018 6296 50  0000 L CNN
F 1 "10K" H 5018 6205 50  0000 L CNN
F 2 "Resistor_SMD:R_0603_1608Metric_Pad1.05x0.95mm_HandSolder" V 4990 6240 50  0001 C CNN
F 3 "~" H 4950 6250 50  0001 C CNN
	1    4950 6250
	1    0    0    -1  
$EndComp
$Comp
L power:+3V3 #PWR?
U 1 1
P 4950 5950
F 0 "#PWR?" H 4950 5800 50  0001 C CNN
F 1 "+3V3" H 4965 6123 50  0000 C CNN
F 2 "" H 4950 5950 50  0001 C CNN
F 3 "" H 4950 5950 50  0001 C CNN
	1    4950 5950
	1    0    0    -1  
$EndComp
Wire Wire Line
	4950 6400 4950 6550
Connection ~ 4950 6550
Wire Wire Line
	4950 6550 4900 6550
Wire Wire Line
	4950 5950 4950 6100
$Comp
L Device:Crystal Y?
U 1 1
P 7350 1650
F 0 "Y?" V 7350 1600 50  0000 L CNN
F 1 "Crystal" V 7350 1750 50  0000 L CNN
F 2 "" H 7350 1650 50  0001 C CNN
F 3 "~" H 7350 1650 50  0001 C CNN
	1    7350 1650
	0    1    1    0   
$EndComp
Wire Wire Line
	6400 1400 7700 1400
Wire Wire Line
	7700 1700 7550 1700
Wire Wire Line
	7550 1700 7550 1800
Wire Wire Line
	7550 1800 7350 1800
Wire Wire Line
	7700 1600 7550 1600
Wire Wire Line
	7550 1600 7550 1500
Wire Wire Line
	7550 1500 7350 1500
$Comp
L Device:C_Small C?
U 1 1
P 7100 1500
F 0 "C?" V 7150 1400 50  0000 C CNN
F 1 "30p" V 7200 1500 50  0000 C CNN
F 2 "Capacitor_SMD:C_0603_1608Metric_Pad1.05x0.95mm_HandSolder" H 7100 1500 50  0001 C CNN
F 3 "~" H 7100 1500 50  0001 C CNN
	1    7100 1500
	0    1    1    0   
$EndComp
$Comp
L Device:C_Small C?
U 1 1
P 7100 1800
F 0 "C?" V 7150 1700 50  0000 C CNN
F 1 "30p" V 7200 1800 50  0000 C CNN
F 2 "Capacitor_SMD:C_0603_1608Metric_Pad1.05x0.95mm_HandSolder" H 7100 1800 50  0001 C CNN
F 3 "~" H 7100 1800 50  0001 C CNN
	1    7100 1800
	0    1    1    0   
$EndComp
Wire Wire Line
	7200 1500 7350 1500
Connection ~ 7350 1500
Wire Wire Line
	7200 1800 7350 1800
Connection ~ 7350 1800
Wire Wire Line
	7000 1500 6850 1500
Wire Wire Line
	6850 1500 6850 1650
Wire Wire Line
	6850 1800 7000 1800
$Comp
L power:GND #PWR?
U 1 1
P 6750 1650
F 0 "#PWR?" H 6750 1400 50  0001 C CNN
F 1 "GND" H 6755 1477 50  0000 C CNN
F 2 "" H 6750 1650 50  0001 C CNN
F 3 "" H 6750 1650 50  0001 C CNN
	1    6750 1650
	1    0    0    -1  
$EndComp
Wire Wire Line
	6750 1650 6850 1650
Connection ~ 6850 1650
Wire Wire Line
	6850 1650 6850 1800
$EndSCHEMATC
